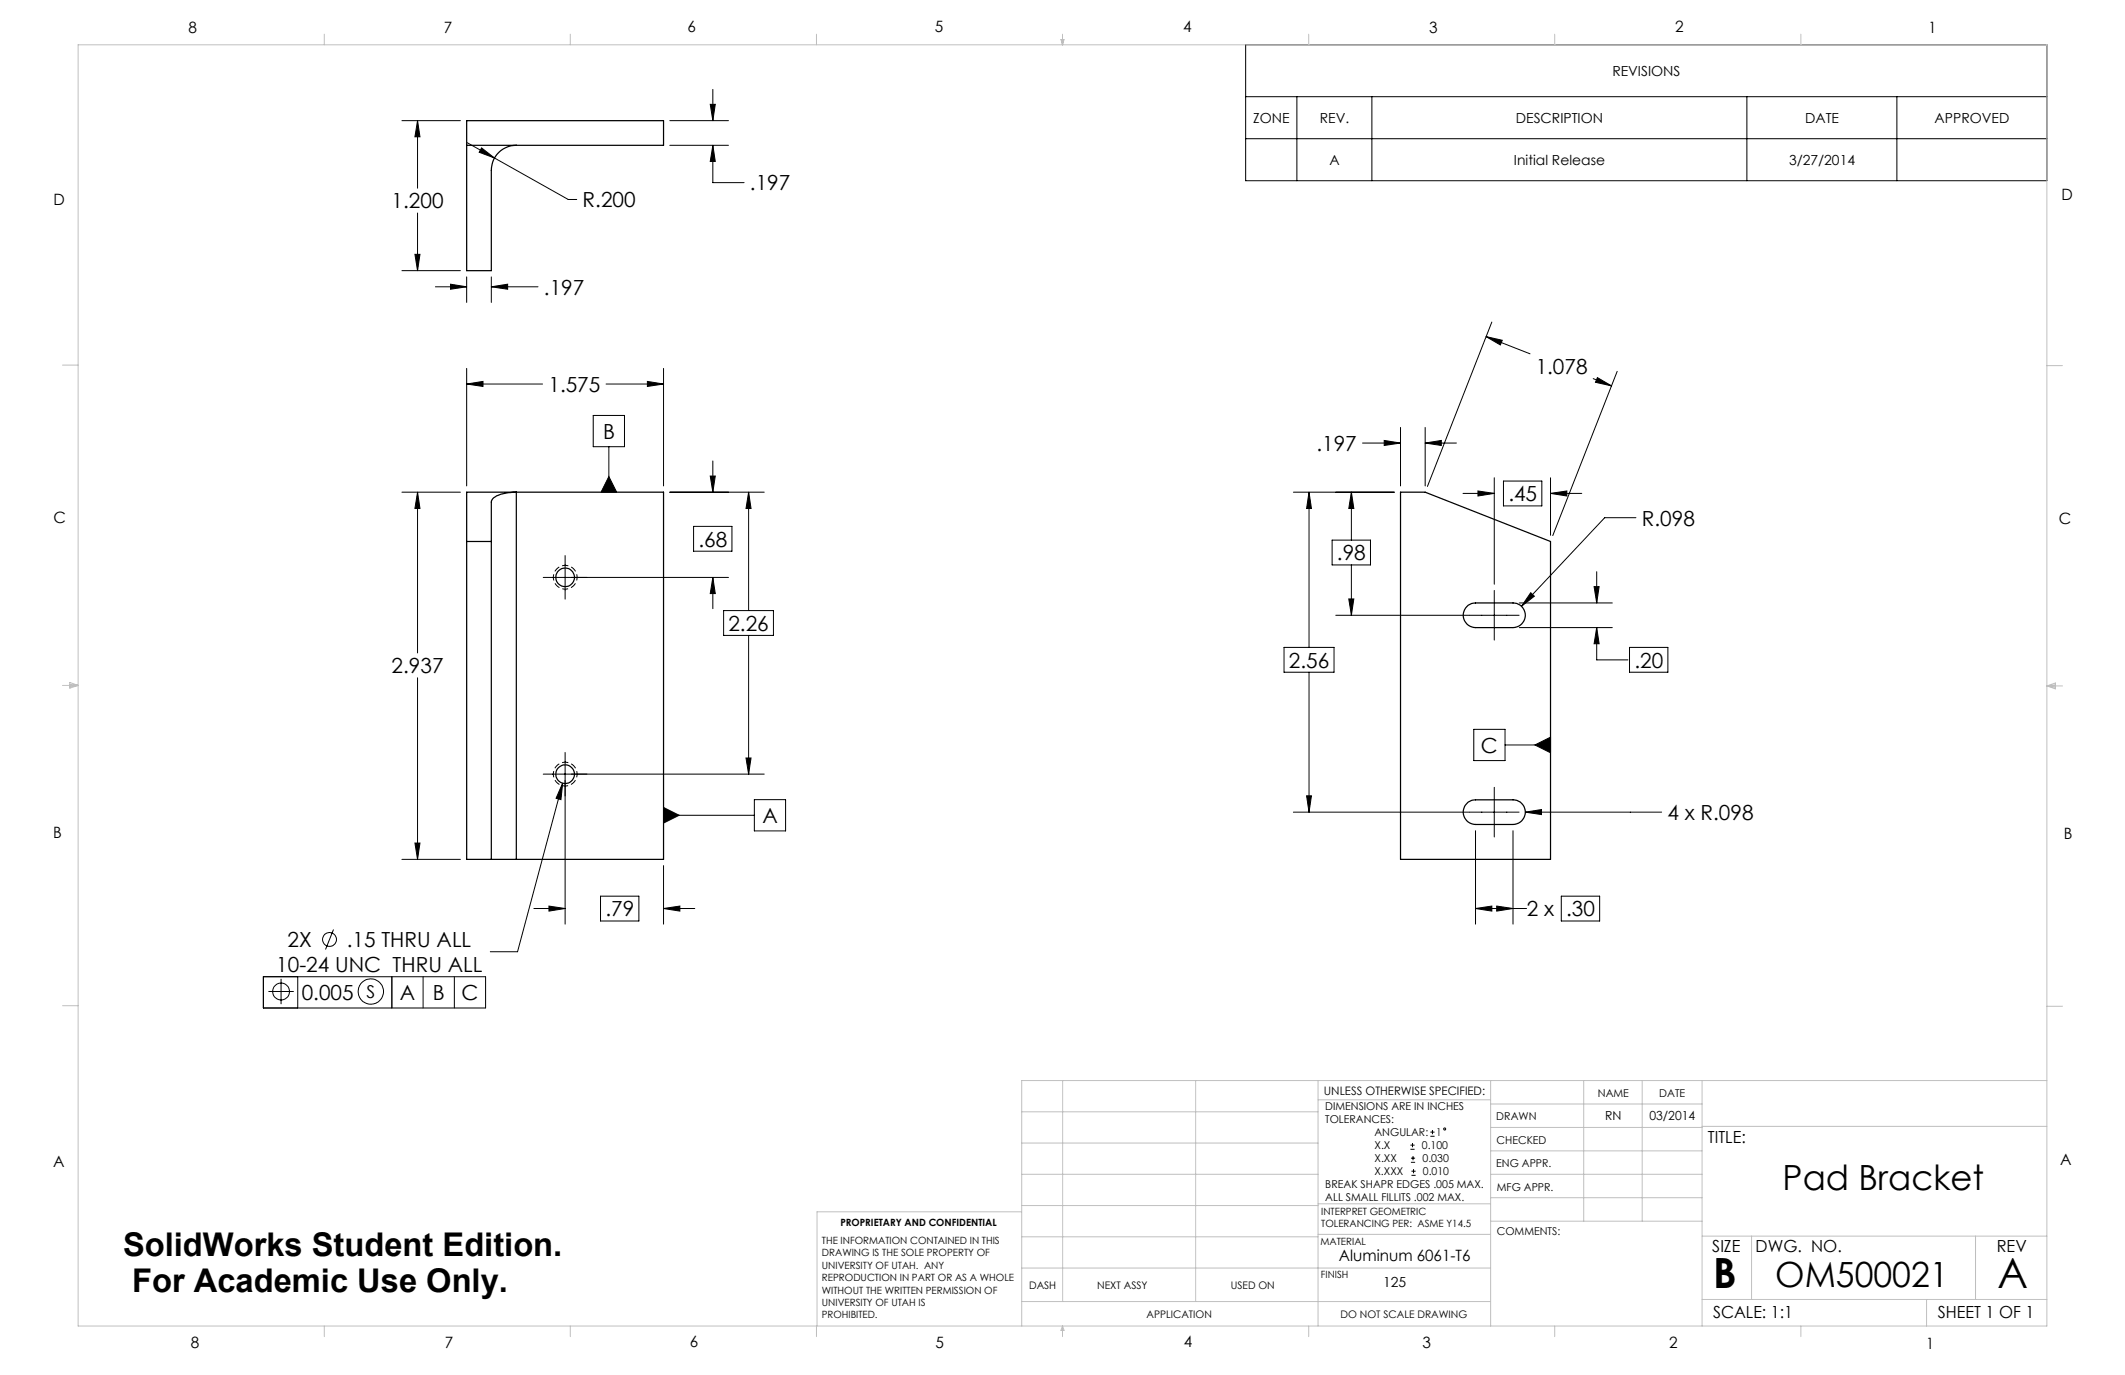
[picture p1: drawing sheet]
<svg xmlns="http://www.w3.org/2000/svg" width="432mm" height="279mm" viewBox="0 0 432 279" stroke-linecap="round" stroke-linejoin="round" font-family="sans-serif">
<g fill="none" stroke="#000" stroke-width=".2">
<path d="M144.9 18.2v6.3M253.1 9.1h162.8v27.6h-162.8zM253.1 19.6h162.8M263.5 19.6v17.1M278.8 19.6v17.1M355 19.6v17.1M385.4 19.6v17.1M81.7 24.5h11.9M84.8 24.5l.5 3.3h-1zM84.8 24.5v13.7M94.9 29l20.6 11.5h1.7M97.9 30.1l2.6 2-3.1-1.2z"/>
<path d="M136.1 24.5h11.9M136.1 29.5h11.9M144.3 21.2h1l-.4 3.3zM144.9 29.5l.4 3.3h-1zM144.9 29.5v7.6h6.3M253.1 28.2h162.8M81.7 55h11.9M84.3 51.7h1l-.5 3.3zM84.8 43.3v11.7M88.5 58.3h6.3M91.5 57.7l3.3 .6-3.3 .5zM94.8 56.3v5.2"/>
<path d="M99.8 58.3l3.4-.6v1.1zM99.8 56.3v5.2M99.8 58.3h9.5M94.8 78l3.3-.5v1zM94.8 74.9v23.8M94.8 78h15.4M123.2 78h11.6M131.6 77.5l3.2 .5-3.2 .5zM134.8 74.9v23.8M302 68.4l3.3 .7-.4 1zM302 68.4l8.9 3.5M303.1 65.4l-13 33.4"/>
<path d="M323.7 76.9l3.8 1.5M324.6 76.7l2.9 1.7-3.3-.7zM328.6 75.5l-13.1 33.3M120.5 84.4h6.4v6.4h-6.4zM123.7 90.8v9.2M123.7 96.8l1.6 3.2h-3.2zM144.3 96.7h1l-.4 3.3zM144.9 93.7v6.3M276.9 90h7.7M281.3 89.5l3.3 .5-3.3 .5zM284.6 86.9v11.8M289.6 90l3.3-.5v1z"/>
<path d="M289.6 86.9v11.8M289.6 90h6.3M300.3 99.8l3.3 .5-3.3 .5zM303.6 97.1v21.6M305.5 97.8h7.8v5h-7.8zM315.1 97.1v11.7M81.7 100h11.9M84.8 100l.5 3.3h-1zM84.8 100v32.7M114.8 112.9v8.8M136.1 100h19.2M140.9 107h7.8v5h-7.8z"/>
<path d="M144.9 117.3l.4 3.3h-1zM144.9 117.3v6.4M148 117.3h-37.6M152.1 100l.5 3.3h-1zM152.1 100v24.1M262.8 100h20.5M266 100l.5 3.3h-1zM266 100v31.6M270.7 109.7h7.8v5.1h-7.8zM274.6 100l.5 3.3h-1zM274.6 100v9.7M274.6 114.8v10.2"/>
<path d="M297.3 100.3h6.3M303.6 120v10.1M315.1 100.3l3.3-.5v1zM315.1 100.3h6.3M323.9 119.2h1l-.5 3.3zM324.4 116.2v6.3M332.4 105.2h-6.3l-16.9 18M84.8 137.7v36.9M147 124.1h10.2v5h-10.2zM152.1 129.1v28.2M260.9 131.6h10.2v5h-10.2zM266 136.6v28.4"/>
<path d="M274.1 121.7h1l-.5 3.3zM308.7 125h-37.3M308.7 122.5h18.9M308.7 127.5h18.9M311 120.4l.8 .7-2.6 2.1zM324.4 127.5l.5 3.3h-1zM324.4 127.5v6.6h6.4M331.1 131.6h7.8v5h-7.8zM114.3 159.1l-.3 3.4-1-.3zM114.3 159.1l-9.1 34.3h-5.6M114.8 152.9v34.9M151.6 154h1l-.5 3.3z"/>
<path d="M155.3 157.3h-44.9M299.5 148.2h6.3v6.4h-6.3zM303.6 160v10.1M305.8 151.4h9.3M311.9 151.4l3.2-1.6v3.2zM81.7 174.6h11.9M84.3 171.3h1l-.5 3.3zM134.8 165.7h18.5M134.8 164.1l3.2 1.6-3.2 1.6zM134.8 175.9v11.9M153.3 162.5h6.3v6.3h-6.3zM265.5 161.7h1l-.5 3.3z"/>
<path d="M299.8 168.8v19M307.4 168.8v19M308.7 165h-45.9M310 165l3.2-.5v1zM310 165h27.6M53.5 198.5h45.2v6.3h-45.2zM57.1 198.9v5.1M60.5 198.5v6.3M67.8 188.9l-1.7 4M79.6 198.5v6.3M86 198.5v6.3M92.3 198.5v6.3"/>
<path d="M108.5 184.6h6.3M111.5 184.1l3.3 .5-3.3 .5zM122 182.1h7.8v5h-7.8zM134.8 184.6l3.3-.5v1zM134.8 184.6h6.4M299.8 184.6l3.3-.5v1zM299.8 184.6h10.4M304.1 184.1l3.3 .5-3.3 .5zM317.3 182.1h7.7v5h-7.7zM54.5 201.5h5.2M286.6 233.5h.8M286.6 232.7h.8"/>
<path d="M286.7 236.2h.8M286.7 235.3h.8M286.8 238.8h.9M286.8 238h.9M287 232.3v.8M287.1 234.9v.9M287.2 237.6v.8M290.7 230.9h.8M290.7 230h.8M291.1 229.6v.9"/>
<circle cx="67" cy="190.9" r="1.41"/>
<circle cx="57.1" cy="201.5" r="1.72"/>
<circle cx="75.4" cy="201.5" r="2.57"/>
<circle cx="293.5" cy="229.4" r=".21"/>
</g>
<path d="M114.9 119.7a2.41 2.41 0 0 1-2.2-3.5 2.41 2.41 0 0 1 4.2-.2 2.41 2.41 0 0 1-1.8 3.7h-.2M114.9 159.7a2.41 2.41 0 0 1-2.2-3.5 2.41 2.41 0 0 1 4.2-.2 2.41 2.41 0 0 1-1.8 3.7h-.2" fill="none" stroke="#000" stroke-width=".2" stroke-dasharray="1.3 .6" stroke-dashoffset=".7" stroke-linecap="butt"/>
<g fill="none" stroke="#c0c0c0" stroke-width=".2">
<path d="M15.9 9.1h400v260.4h-400zM65.9 6.9v2.2M115.9 6.9v2.2M165.9 6.9v2.2M215.6 8h.6l-.3 1.1zM215.7 8l.2 1.1M215.9 6.9v2.2M216 8l-.1 1.1M265.9 6.9v2.2M315.9 6.9v2.2M365.9 6.9v2.2M12.7 74.2h3.2"/>
<path d="M415.9 74.3h3.2M12.7 139.3h3.2M14.2 139.1l1.7 .2M14.2 138.7l1.7 .6-1.7 .5zM15.9 139.3l-1.7 .3M415.9 139.4h3.2M415.9 139.4l1.8-.6v1.2zM415.9 139.4l1.8 .3M417.7 139.2l-1.8 .2M12.7 204.4h3.2M215.9 219.6v44.9M243 219.6v44.9"/>
<path d="M267.8 219.6v49.9M302.9 219.6v49.9M321.8 219.6v28.5M333.7 219.6v28.5M345.9 219.6v49.9M415.9 204.5h3.2M415.9 219.6h-208.3v49.9M207.6 238.6h60.2M207.6 232.3h60.2M207.6 225.9h60.2M267.8 223.5h35.1M302.9 233.9h43"/>
<path d="M302.9 229.1h43M302.9 224.3h43M302.9 238.6h43M345.9 228.9h70M207.6 257.7h95.3M207.6 251.3h60.2M207.6 245h60.2M207.6 246.2h-41.6v23.3M267.8 250.8h35.1M267.8 244.6h35.1M302.9 248.1h43M302.9 243.4h43"/>
<path d="M345.9 251.2h70M355.9 251.2v12.9M401.4 251.2v12.9M65.9 269.5v2.1M115.9 269.5v2.1M165.9 269.5v2.1M207.6 264.5h95.3M215.9 269.5v2.1M215.9 269.5l.3 .8h-.6zM265.9 269.5v2.1M315.9 269.5v2.1M345.9 264.1h70"/>
<path d="M365.9 269.5v2.1M391.5 264.1v5.4"/>
</g>
<g fill="#000">
<path d="M311.9 151.4l3.2-1.6v3.2z"/>
<path d="M84.8 100l.5 3.3h-1zM84.3 171.3h1l-.5 3.3zM94.8 78l3.3-.5v1zM131.6 77.5l3.2 .5-3.2 .5zM114.3 159.1l-1.3 3.1 1 .3zM144.3 96.7h1l-.4 3.3zM144.9 117.3l.4 3.3h-1zM152.1 100l.5 3.3h-1zM151.6 154h1l-.5 3.3zM134.8 184.6l3.3-.5v1zM111.5 184.1l3.3 .5-3.3 .5zM91.5 57.7l3.3 .6-3.3 .5zM99.8 58.3l3.4-.6v1.1zM144.3 21.2h1l-.4 3.3zM144.9 29.5l.4 3.3h-1zM97.9 30.1l-.5 .8 3.1 1.2zM84.8 24.5l.5 3.3h-1zM84.3 51.7h1l-.5 3.3zM274.6 100l.5 3.3h-1zM274.1 121.7h1l-.5 3.3zM266 100l.5 3.3h-1zM265.5 161.7h1l-.5 3.3zM315.1 100.3l3.3-.5v1zM300.3 99.8l3.3 .5-3.3 .5zM323.9 119.2h1l-.5 3.3zM324.4 127.5l.5 3.3h-1zM311 120.4l-1.8 2.8 2.6-2.1zM304.1 184.1l3.3 .5-3.3 .5zM299.8 184.6l3.3-.5v1zM310 165l3.2 .5v-1zM302 68.4l3.3 .7-.4 1zM324.6 76.7l2.9 1.7-3.3-.7zM289.6 90l3.3-.5v1zM281.3 89.5l3.3 .5-3.3 .5z"/>
<path d="M134.8 164.1l3.2 1.6-3.2 1.6zM123.7 96.8l1.6 3.2h-3.2z"/>
</g>
<g fill="none" stroke="#000" stroke-width=".25">
<path d="M94.8 29.5h40v-5h-40v30.5h5v-20.4a5.1 5.1 0 0 1 5.1-5.1M94.8 110h5M284.6 100h5l25.5 10v64.6h-30.5zM298.1 123.3l.9-.7 .8-.1h7.6a2.5 2.5 0 0 1 2.6 2.5 2.5 2.5 0 0 1-2.6 2.5h-7.6a2.5 2.5 0 0 1-2.3-1.5 2.5 2.5 0 0 1 .6-2.7zM99.8 174.6v-72.6a3 3 0 0 1 2.9-1.8l2.2-.2v74.6M99.8 174.6h5.1M99.8 174.6h-5v-74.6h40v74.6h-29.9M298.1 163.3l.9-.7 .8-.1h7.6a2.5 2.5 0 0 1 2.6 2.5 2.5 2.5 0 0 1-2.6 2.5h-7.6a2.5 2.5 0 0 1-2.3-1.5 2.5 2.5 0 0 1 .6-2.7z"/>
<circle cx="114.8" cy="117.3" r="1.89"/>
<circle cx="114.8" cy="157.3" r="1.9"/>
</g>
<g font-size="8.5">
<text x="348.1" y="261.8">B</text>
<text x="405.9" y="261.6">A</text>
</g>
<g font-size="7.1">
<text x="362.2" y="241.9">Pad Bracket</text>
<text x="360.7" y="261.5">OM500021</text>
</g>
<g font-size="6.6">
<text x="25" y="255.3">SolidWorks Student Edition.</text>
<text x="26.8" y="262.5">For Academic Use Only.</text>
</g>
<g font-size="4.2">
<text x="152.4" y="38.7">.197</text>
<text x="79.6" y="42.4">1.200</text>
<text x="118.4" y="42.1">R.200</text>
<text x="110.5" y="59.9">.197</text>
<text x="312.1" y="76">1.078</text>
<text x="111.4" y="79.6">1.575</text>
<text x="122.5" y="89.2">B</text>
<text x="267.5" y="91.6">.197</text>
<text x="306.5" y="101.9">.45</text>
<text x="333.6" y="106.8">R.098</text>
<text x="141.9" y="111.1">.68</text>
<text x="271.7" y="113.8">.98</text>
<text x="148" y="128.2">2.26</text>
<text x="79.6" y="136.8">2.937</text>
<text x="261.9" y="135.7">2.56</text>
<text x="332.1" y="135.7">.20</text>
<text x="300.9" y="153">C</text>
<text x="154.9" y="167.2">A</text>
<text x="338.8" y="166.6">4 x R.098</text>
<text x="123" y="186.2">.79</text>
<text x="310.2" y="186.2">2 x</text>
<text x="318.2" y="186.2">.30</text>
<text x="56.1" y="197.5">10-24 UNC THRU ALL</text>
<text x="58.4" y="192.4">2X</text>
<text x="70.5" y="192.4">.15 THRU ALL</text>
<text x="61.3" y="203.2">0.005</text>
<text x="81.2" y="203.2">A</text>
<text x="87.9" y="203.2">B</text>
<text x="93.8" y="203.2">C</text>
</g>
<text font-size="3.6" x="74.5" y="202.7">S</text>
<g font-size="3.4">
<text x="347.1" y="232.3">TITLE:</text>
<text x="347.9" y="254.3">SIZE</text>
<text x="356.7" y="254.4">DWG. NO.</text>
<text x="405.7" y="254.5">REV</text>
<text x="348.1" y="267.9">SCALE: 1:1</text>
<text x="393.8" y="267.9">SHEET 1 OF 1</text>
</g>
<g font-size="3.2">
<text x="38.3" y="6.7">8</text>
<text x="90.2" y="6.7">7</text>
<text x="139.7" y="6.5">6</text>
<text x="190" y="6.5">5</text>
<text x="240.4" y="6.5">4</text>
<text x="290.4" y="6.7">3</text>
<text x="340.4" y="6.5">2</text>
<text x="391.9" y="6.7">1</text>
<text x="10.9" y="41.6">D</text>
<text x="418.9" y="40.7">D</text>
<text x="10.9" y="106.3">C</text>
<text x="418.4" y="106.4">C</text>
<text x="10.8" y="170.2">B</text>
<text x="419.4" y="170.6">B</text>
<text x="10.8" y="237.2">A</text>
<text x="418.6" y="236.8">A</text>
<text x="272.1" y="256.1">Aluminum 6061-T6</text>
<text x="38.8" y="273.8">8</text>
<text x="90.4" y="273.8">7</text>
<text x="140.2" y="273.8">6</text>
<text x="190.1" y="273.9">5</text>
<text x="240.5" y="273.8">4</text>
<text x="289" y="273.9">3</text>
<text x="339.1" y="273.8">2</text>
<text x="391.4" y="274.1">1</text>
</g>
<g font-size="2.8">
<text x="327.6" y="15.4">REVISIONS</text>
<text x="254.6" y="25">ZONE</text>
<text x="268.2" y="25">REV.</text>
<text x="308" y="25">DESCRIPTION</text>
<text x="366.8" y="25">DATE</text>
<text x="393.1" y="25">APPROVED</text>
<text x="270.1" y="33.5">A</text>
<text x="307.6" y="33.5">Initial Release</text>
<text x="363.5" y="33.5">3/27/2014</text>
<text x="281" y="261.5">125</text>
</g>
<g font-size="2.5">
<text x="326.2" y="227.6">RN</text>
<text x="335.2" y="227.7">03/2014</text>
</g>
<text font-size="2.4" x="269" y="222.4">UNLESS OTHERWISE SPECIFIED:</text>
<g font-size="2.2">
<text x="269.3" y="225.6">DIMENSIONS ARE IN INCHES</text>
<text x="304.1" y="227.7">DRAWN</text>
<text x="324.7" y="222.9">NAME</text>
<text x="337.2" y="222.9">DATE</text>
<text x="269.3" y="228.2">TOLERANCES:</text>
<text x="279.3" y="233.5">X.X</text>
<text x="279.3" y="230.9">ANGULAR:</text>
<text x="288.9" y="233.5">0.100</text>
<text x="291.8" y="230.9">1</text>
<text x="304.1" y="232.6">CHECKED</text>
<text x="279.3" y="236.2">X.XX</text>
<text x="279.3" y="238.8">X.XXX</text>
<text x="289" y="236.2">0.030</text>
<text x="289.1" y="238.8">0.010</text>
<text x="304" y="237.2">ENG APPR.</text>
<text x="269.3" y="241.5">BREAK SHAPR EDGES .005 MAX.</text>
<text x="269.3" y="244.1">ALL SMALL FILLITS .002 MAX.</text>
<text x="304.2" y="241.9">MFG APPR.</text>
<text x="304.1" y="250.9">COMMENTS:</text>
</g>
<g font-size="2.1">
<text x="209.1" y="261.9">DASH</text>
<text x="223" y="261.9">NEXT ASSY</text>
<text x="250.1" y="261.9">USED ON</text>
<text x="233" y="267.8">APPLICATION</text>
<text x="272.4" y="267.8">DO NOT SCALE DRAWING</text>
</g>
<g font-size="2">
<text x="170.8" y="249.2">PROPRIETARY AND CONFIDENTIAL</text>
<text x="268.5" y="246.8">INTERPRET GEOMETRIC</text>
<text x="268.5" y="249.4">TOLERANCING PER: ASME Y14.5</text>
<text x="167" y="252.8">THE INFORMATION CONTAINED IN THIS</text>
<text x="167" y="255.3">DRAWING IS THE SOLE PROPERTY OF</text>
<text x="167" y="257.8">UNIVERSITY OF UTAH. ANY</text>
<text x="268.3" y="252.9">MATERIAL</text>
<text x="167" y="260.3">REPRODUCTION IN PART OR AS A WHOLE</text>
<text x="167" y="262.9">WITHOUT THE WRITTEN PERMISSION OF</text>
<text x="268.4" y="259.7">FINISH</text>
<text x="167" y="265.4">UNIVERSITY OF UTAH IS</text>
<text x="167" y="267.9">PROHIBITED.</text>
</g>
</svg>
